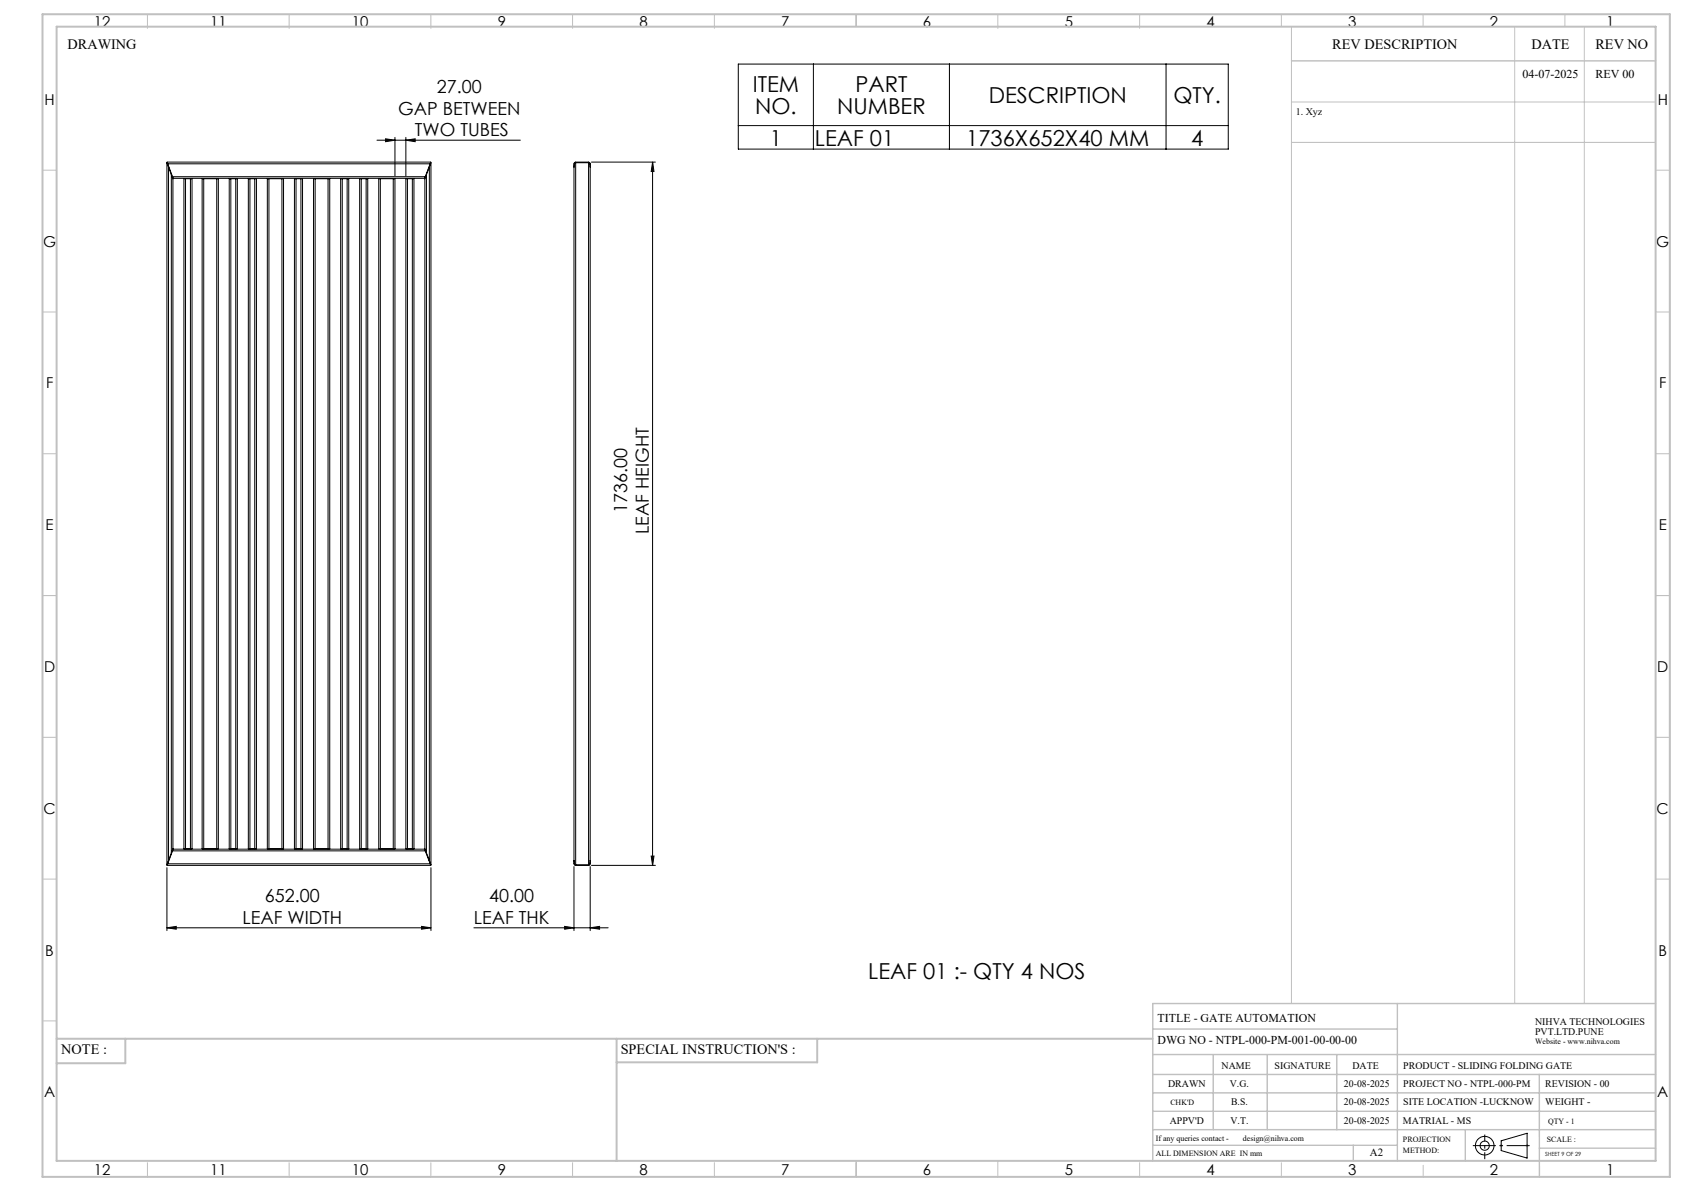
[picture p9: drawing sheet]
<svg xmlns="http://www.w3.org/2000/svg" width="594mm" height="420mm" viewBox="0 0 594 420" stroke-linecap="round" stroke-linejoin="round" font-family="sans-serif">
<g fill="none" stroke="#000" stroke-width=".35">
<path d="M260.4 22.6h172.8v30h-172.8zM286.9 22.6v30M334.9 22.6v30M411.3 22.6v30M59.2 57.8l-.3-.6h93l-.2 .6M59.2 57.8h92.5M59.2 57.8l1.7 4.5M59.4 58.9l-.5-1.5v247.6l.5-1.6M59.4 58.9v244.5M59.4 58.9l1 2.7M133 49.4h50.6M136 48.9l3.3 .5-3.3 .6z"/>
<path d="M139.3 48.5v13.5M143.2 49.4l3.2-.5v1.1zM143.2 48.5v13.5M151.4 58.9l.6-1.5v247.6l-.6-1.6M151.4 58.9v244.5M151.4 58.9l-1 2.7M151.7 57.8l-1.7 4.5M202.6 57.3l5-.1 .6 .4v247.1l-.5 .5h-4.8l-.4-.6zM203.1 57.4l-.5 .4-.1 1.1M203.1 57.4v247.6M203.1 57.4h4.5M207.6 57.4l.4 .3 .2 1.2"/>
<path d="M207.6 57.4v247.6M208.6 57.2h22.6M230.2 57.2l.5 3.3h-1zM230.2 57.2v248M260.4 44.3h172.8M60.4 61.6l.6 1.5v236.2l-.6 1.5M60.4 61.6v239.2M60.9 62.3l.2 .6h88.7l.2-.6M60.9 62.3h89.1M65.4 63h-.5v236.3h.5M65.4 63h1.8M65.4 63v236.3"/>
<path d="M67.2 63h.5v236.3h-.5M67.2 63v236.3M71.9 63h-.6v236.3h.6M71.9 63v236.3M71.9 63h4.5M76.4 63h.6v236.3h-.6M76.4 63v236.3M81.4 63h-.5v236.3h.5M81.4 63h1.7M81.4 63v236.3M83.1 63h.6v236.3h-.6M83.1 63v236.3"/>
<path d="M88.2 63h-.6v236.3h.6M88.2 63h1.7M88.2 63v236.3M89.9 63h.6v236.3h-.6M89.9 63v236.3M94.9 63h-.6v236.3h.6M94.9 63h4.5M94.9 63v236.3M99.4 63h.6v236.3h-.6M99.4 63v236.3M104.4 63h-.5v236.3h.5M104.4 63h1.8"/>
<path d="M104.4 63v236.3M106.2 63h.5v236.3h-.5M106.2 63v236.3M111.2 63h-.6v236.3h.6M111.2 63h4.5M111.2 63v236.3M115.7 63h.6v236.3h-.6M115.7 63v236.3M120.7 63h-.5v236.3h.5M120.7 63h1.7M120.7 63v236.3M122.4 63h.6v236.3h-.6"/>
<path d="M122.4 63v236.3M127.4 63h-.5v236.3h.5M127.4 63h1.8M127.4 63v236.3M129.2 63h.5v236.3h-.5M129.2 63v236.3M134.2 63h-.6v236.3h.6M134.2 63h4.5M134.2 63v236.3M138.7 63h.6v236.3h-.6M138.7 63v236.3M143.7 63h-.5v236.3h.5"/>
<path d="M143.7 63h1.8M143.7 63v236.3M145.5 63h.5v236.3h-.5M145.5 63v236.3M150.4 61.6l-.5 1.5v236.2l.5 1.5M150.4 61.6v239.2M65.4 299.3h1.8M71.9 299.3h4.5M81.4 299.3h1.7M88.2 299.3h1.7M94.9 299.3h4.5M104.4 299.3h1.8"/>
<path d="M111.2 299.3h4.5M120.7 299.3h1.7M127.4 299.3h1.8M134.2 299.3h4.5M143.7 299.3h1.8M58.9 306v22.2M59.2 304.6l-.3 .6h93l-.2-.6M59.2 304.6h92.5M60.4 300.8l-1 2.6M60.9 300.1l.2-.6h88.7l.2 .6M60.9 300.1h89.1M60.9 300.1l-1.7 4.5"/>
<path d="M150 300.1l1.7 4.5M150.4 300.8l1 2.6M152 306v22.2M202.5 303.4l.1 1.1 .5 .5M202.5 305.6v22.6M203.1 305h4.5M208.2 303.4l-.2 1.1-.4 .5M208.2 305.6v22.6M208.6 305.2h22.6M229.7 301.9h1l-.5 3.3zM58.9 327.2l3.3-.5v1zM58.9 327.2h93.1"/>
<path d="M148.7 326.7l3.3 .5-3.3 .5zM167.1 327.2h47.4M199.2 326.7l3.3 .5-3.3 .5zM208.2 327.2l3.3-.5v1zM529.5 402.3l9.2-2.7v8.8l-9.2-2.7z"/>
<circle cx="523.7" cy="404" r="1.62"/>
<circle cx="523.7" cy="404" r="3.3"/>
</g>
<g fill="none" stroke="#c0c0c0" stroke-width=".35">
<path d="M52 5v5M102 5v5M152 5v5M202 5v5M252 5v5M302 5v4.4M352 5v5M402 5v5M452 5v4.4M455.5 9.4v344.5M502 5v4.4M534.3 9.4v344.5"/>
<path d="M552 5v4.4M558.8 9.4v344.5M455.5 36h128.5M455.5 50.2h128.5M15 60h5M584 60h5M15 110h5M584 110h5M15 160h5M584 160h5M15 210h5M584 210h5"/>
<path d="M15 260h5M584 260h5M15 310h5M584 310h5M15 360h5M52 410v5M102 410v5M152 410v5M202 410v5M252 410v5M302 409.4v5.6M352 409.4v5.6"/>
<path d="M402 410v5M452 410v5M502 410.9v4.1M529 404h1M529.2 403.7l.7 .7M529.5 403.5v1M529.9 403.7l-.7 .7M538.1 404h1.1M538.3 403.7l.7 .7M538.7 403.5v1M539 403.7l-.7 .7"/>
</g>
<path d="M519.5 404h20.1" fill="none" stroke="#000" stroke-width=".35" stroke-dasharray="15.2 1.3 1.3 1.3" stroke-dashoffset="7.1" stroke-linecap="butt"/>
<path d="M523.7 408.8v-8.7" fill="none" stroke="#000" stroke-width=".35" stroke-dasharray="15.2 1.3 1.3 1.3" stroke-dashoffset="12.8" stroke-linecap="butt"/>
<g fill="none" stroke="#c0c0c0" stroke-width=".5">
<path d="M455.5 21.5h128.5M492.9 353.9v55.5M584 353.9h-177.4v55.5M406.6 371.9h177.4M406.6 378.9h177.4M406.6 362.9h86.3M428 371.9v26.5M447 371.9v26.5M471.5 371.9v26.5M543 378.9v36.1M406.6 391.9h177.4M406.6 385.4h177.4"/>
<path d="M406.6 398.4h177.4M516.9 398.4v11M406.6 403.9h86.3M477.3 403.9v5.5M543 404.9h41"/>
</g>
<path d="M15 5h574v410h-574zM20 9.4h564v400h-564zM20 366.3h386.6M44.2 366.3v8.6h-24.2M217.5 366.3v43.1M288.3 366.3v8.3h-70.8" fill="none" stroke="#c0c0c0" stroke-width=".7"/>
<g fill="#000">
<path d="M136 48.9l3.3 .5-3.3 .6zM143.2 49.4l3.2-.5v1.1z"/>
<path d="M230.2 57.2l.5 3.3h-1zM229.7 301.9h1l-.5 3.3z"/>
<path d="M58.9 327.2l3.3-.5v1zM148.7 326.7l3.3 .5-3.3 .5z"/>
<path d="M199.2 326.7l3.3 .5-3.3 .5zM208.2 327.2l3.3-.5v1z"/>
</g>
<g font-size="7.8">
<text x="265.5" y="32.5">ITEM</text>
<text x="301.7" y="32.5">PART</text>
<text x="266.4" y="40.2">NO.</text>
<text x="295.3" y="40.2">NUMBER</text>
<text x="348.7" y="36.3">DESCRIPTION</text>
<text x="413.9" y="36.3">QTY.</text>
<text x="271.5" y="51.3">1</text>
<text x="287.4" y="51.3">LEAF 01</text>
<text x="340.8" y="51.3">1736X652X40 MM</text>
<text x="420.1" y="51.3">4</text>
<text x="306.3" y="345.3">LEAF 01 :- QTY 4 NOS</text>
</g>
<g font-size="6.3">
<text x="154.1" y="32.9">27.00</text>
<text x="140.5" y="40.5">GAP BETWEEN</text>
<text x="146.3" y="48.1">TWO TUBES</text>
<text x="221.3" y="181" transform="rotate(-90 221.3 181)">1736.00</text>
<text x="228.8" y="188.4" transform="rotate(-90 228.8 188.4)">LEAF HEIGHT</text>
<text x="93.4" y="318.2">652.00</text>
<text x="172.6" y="318.2">40.00</text>
<text x="85.5" y="325.8">LEAF WIDTH</text>
<text x="167.2" y="325.8">LEAF THK</text>
</g>
<g font-size="5.3">
<text x="33.1" y="9.5">12</text>
<text x="74.1" y="9.5">11</text>
<text x="124.1" y="9.5">10</text>
<text x="175.6" y="9.5">9</text>
<text x="225.6" y="9.5">8</text>
<text x="275.6" y="9.5">7</text>
<text x="325.6" y="9.5">6</text>
<text x="375.6" y="9.5">5</text>
<text x="425.6" y="9.5">4</text>
<text x="475.6" y="9.5">3</text>
<text x="525.6" y="9.5">2</text>
<text x="566.6" y="9.5">1</text>
<text x="15.7" y="37">H</text>
<text x="584.7" y="37">H</text>
<text x="15.2" y="87">G</text>
<text x="584.2" y="87">G</text>
<text x="16.2" y="137">F</text>
<text x="585.2" y="137">F</text>
<text x="16.1" y="187">E</text>
<text x="585.1" y="187">E</text>
<text x="15.5" y="237">D</text>
<text x="584.5" y="237">D</text>
<text x="15.4" y="287">C</text>
<text x="584.4" y="287">C</text>
<text x="16" y="337">B</text>
<text x="585" y="337">B</text>
<text x="15.5" y="387">A</text>
<text x="584.5" y="387">A</text>
<text x="33.1" y="414.5">12</text>
<text x="74.1" y="414.5">11</text>
<text x="124.1" y="414.5">10</text>
<text x="175.6" y="414.5">9</text>
<text x="225.6" y="414.5">8</text>
<text x="275.6" y="414.5">7</text>
<text x="325.6" y="414.5">6</text>
<text x="375.6" y="414.5">5</text>
<text x="425.6" y="414.5">4</text>
<text x="475.6" y="414.5">3</text>
<text x="525.6" y="414.5">2</text>
<text x="566.6" y="414.5">1</text>
</g>
<g font-size="5">
<text x="23.8" y="17.2">DRAWING</text>
<text x="470" y="17.4">REV DESCRIPTION</text>
<text x="540.2" y="17.4">DATE</text>
<text x="562.8" y="17.4">REV NO</text>
<text x="21.6" y="371.8">NOTE :</text>
<text x="218.9" y="371.8">SPECIAL INSTRUCTION'S :</text>
</g>
<g font-size="4.2">
<text x="537.1" y="27.6">04-07-2025</text>
<text x="562.8" y="27.6">REV 00</text>
<text x="408.3" y="360.3">TITLE - GATE AUTOMATION</text>
<text x="408.3" y="368.2">DWG NO - NTPL-000-PM-001-00-00-00</text>
</g>
<text font-size="3.9" x="483.2" y="407.7">A2</text>
<g font-size="3.5">
<text x="457" y="40.6">1. Xyz</text>
<text x="541.5" y="361.3">NIHVA TECHNOLOGIES</text>
<text x="541.5" y="364.9">PVT.LTD.PUNE</text>
<text x="430.9" y="377">NAME</text>
<text x="449.6" y="377">SIGNATURE</text>
<text x="477" y="377">DATE</text>
<text x="495" y="377">PRODUCT - SLIDING FOLDING GATE</text>
<text x="412" y="383.3">DRAWN</text>
<text x="433.8" y="383.3">V.G.</text>
<text x="474.1" y="383.3">20-08-2025</text>
<text x="495" y="383.3">PROJECT NO - NTPL-000-PM</text>
<text x="545.1" y="383.3">REVISION - 00</text>
<text x="434.3" y="389.8">B.S.</text>
<text x="474.1" y="389.8">20-08-2025</text>
<text x="495" y="389.8">SITE LOCATION -LUCKNOW</text>
<text x="545.1" y="389.8">WEIGHT -</text>
<text x="412.6" y="396.5">APPV'D</text>
<text x="434.1" y="396.5">V.T.</text>
<text x="474.1" y="396.5">20-08-2025</text>
<text x="494.8" y="396.5">MATRIAL - MS</text>
</g>
<g font-size="2.8">
<text x="541.5" y="368.3">Website - www.nihva.com</text>
<text x="412.8" y="389.8">CHK'D</text>
<text x="546.1" y="396.5">QTY - 1</text>
<text x="407.7" y="402.2">If any queries contact -</text>
<text x="407.7" y="407.7">ALL DIMENSION ARE IN mm</text>
<text x="438.4" y="402.2">design@nihva.com</text>
<text x="494.8" y="402.7">PROJECTION</text>
<text x="494.8" y="406.5">METHOD:</text>
<text x="545.7" y="402.7">SCALE :</text>
</g>
<text font-size="2" x="545" y="407.8">SHEET 9 OF 29</text>
</svg>
